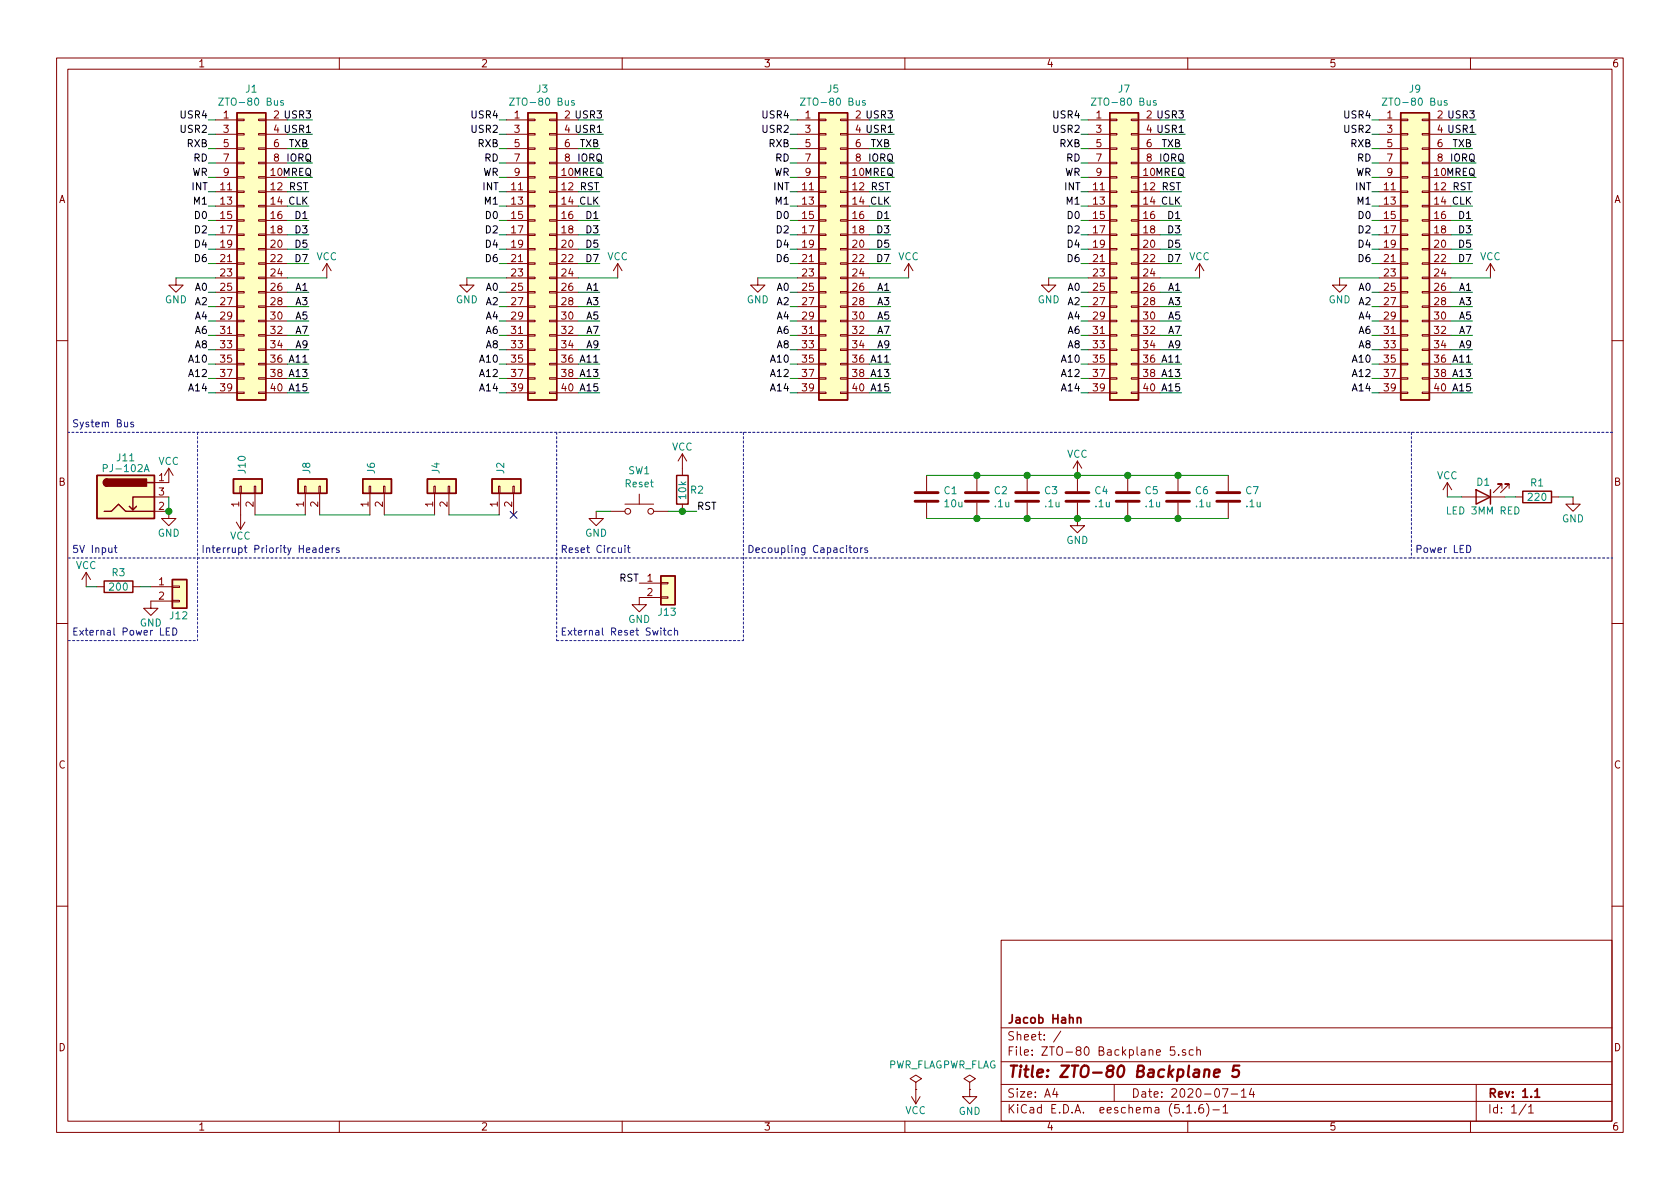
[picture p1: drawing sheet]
EESchema Schematic File Version 4
EELAYER 30 0
EELAYER END
$Descr A4 11693 8268
encoding utf-8
Sheet 1 1
Title "ZTO-80 Backplane 5"
Date "2020-07-14"
Rev "1.1"
Comp "Jacob Hahn"
Comment1 ""
Comment2 ""
Comment3 ""
Comment4 ""
$EndDescr
$Comp
L power:PWR_FLAG #FLG01
U 1 1
P 6375 7575
F 0 "#FLG01" H 6375 7650 50  0001 C CNN
F 1 "PWR_FLAG" H 6375 7748 50  0000 C CNN
F 2 "" H 6375 7575 50  0001 C CNN
F 3 "~" H 6375 7575 50  0001 C CNN
	1    6375 7575
	1    0    0    -1  
$EndComp
$Comp
L power:VCC #PWR04
U 1 1
P 6375 7575
F 0 "#PWR04" H 6375 7425 50  0001 C CNN
F 1 "VCC" H 6375 7725 50  0000 C CNN
F 2 "" H 6375 7575 50  0001 C CNN
F 3 "" H 6375 7575 50  0001 C CNN
	1    6375 7575
	-1   0    0    1   
$EndComp
$Comp
L Device:LED D1
U 1 1
P 10325 3450
F 0 "D1" H 10325 3350 50  0000 C CNN
F 1 "LED 3MM RED" H 10325 3550 50  0000 C CNN
F 2 "LED_THT:LED_D3.0mm" H 10325 3450 50  0001 C CNN
F 3 "~" H 10325 3450 50  0001 C CNN
	1    10325 3450
	-1   0    0    1   
$EndComp
$Comp
L power:VCC #PWR03
U 1 1
P 10075 3450
F 0 "#PWR03" H 10075 3300 50  0001 C CNN
F 1 "VCC" H 10075 3600 50  0000 C CNN
F 2 "" H 10075 3450 50  0001 C CNN
F 3 "" H 10075 3450 50  0001 C CNN
	1    10075 3450
	1    0    0    -1  
$EndComp
Wire Wire Line
	10075 3450 10175 3450
$Comp
L Device:R R1
U 1 1
P 10700 3450
F 0 "R1" V 10600 3450 50  0000 C CNN
F 1 "220" V 10700 3450 50  0000 C CNN
F 2 "Resistor_SMD:R_0805_2012Metric_Pad1.15x1.40mm_HandSolder" V 10630 3450 50  0001 C CNN
F 3 "~" H 10700 3450 50  0001 C CNN
	1    10700 3450
	0    1    1    0   
$EndComp
Wire Wire Line
	10475 3450 10550 3450
$Comp
L power:GND #PWR06
U 1 1
P 10950 3450
F 0 "#PWR06" H 10950 3200 50  0001 C CNN
F 1 "GND" H 10950 3300 50  0000 C CNN
F 2 "" H 10950 3450 50  0001 C CNN
F 3 "" H 10950 3450 50  0001 C CNN
	1    10950 3450
	1    0    0    -1  
$EndComp
Wire Wire Line
	10850 3450 10950 3450
Wire Notes Line
	9825 3000 9825 3875
Text Notes 9850 3850 0    50   ~ 0
Power LED
Text Notes 500  2975 0    50   ~ 0
System Bus
$Comp
L power:GND #PWR05
U 1 1
P 6750 7575
F 0 "#PWR05" H 6750 7325 50  0001 C CNN
F 1 "GND" H 6750 7425 50  0000 C CNN
F 2 "" H 6750 7575 50  0001 C CNN
F 3 "" H 6750 7575 50  0001 C CNN
	1    6750 7575
	1    0    0    -1  
$EndComp
$Comp
L power:PWR_FLAG #FLG02
U 1 1
P 6750 7575
F 0 "#FLG02" H 6750 7650 50  0001 C CNN
F 1 "PWR_FLAG" H 6750 7748 50  0000 C CNN
F 2 "" H 6750 7575 50  0001 C CNN
F 3 "~" H 6750 7575 50  0001 C CNN
	1    6750 7575
	1    0    0    -1  
$EndComp
Wire Notes Line
	11225 3000 475  3000
$Comp
L Connector_Generic:Conn_01x02 J2
U 1 1
P 3475 3375
F 0 "J2" H 3555 3367 50  0000 L CNN
F 1 "Conn_01x02" H 3555 3276 50  0001 L CNN
F 2 "Connector_PinSocket_2.54mm:PinSocket_2x01_P2.54mm_Vertical" H 3475 3375 50  0001 C CNN
F 3 "~" H 3475 3375 50  0001 C CNN
	1    3475 3375
	0    -1   -1   0   
$EndComp
Text Label 2175 925  2    50   ~ 0
USR1
Text Label 1450 825  2    50   ~ 0
USR4
Text Label 2175 825  2    50   ~ 0
USR3
Text Label 1450 925  2    50   ~ 0
USR2
Text Label 1450 1025 2    50   ~ 0
RXB
Text Label 2150 1025 2    50   ~ 0
TXB
Text Label 1450 1125 2    50   ~ 0
RD
Wire Wire Line
	2175 1125 2000 1125
Text Label 2175 1125 2    50   ~ 0
IORQ
Text Label 1450 1225 2    50   ~ 0
WR
Wire Wire Line
	2175 1225 2000 1225
Text Label 2175 1225 2    50   ~ 0
MREQ
Text Label 1450 1325 2    50   ~ 0
INT
Text Label 2150 1325 2    50   ~ 0
RST
Text Label 1450 1425 2    50   ~ 0
M1
Text Label 2150 1425 2    50   ~ 0
CLK
Text Label 2150 1725 2    50   ~ 0
D5
Text Label 1450 1525 2    50   ~ 0
D0
Text Label 2150 1825 2    50   ~ 0
D7
Text Label 1450 1825 2    50   ~ 0
D6
Text Label 1450 1725 2    50   ~ 0
D4
Text Label 2150 1625 2    50   ~ 0
D3
Text Label 1450 1625 2    50   ~ 0
D2
Text Label 2150 1525 2    50   ~ 0
D1
Wire Wire Line
	1500 1925 1225 1925
Wire Wire Line
	1500 825  1450 825 
Wire Wire Line
	1500 925  1450 925 
Wire Wire Line
	1500 1025 1450 1025
Wire Wire Line
	1500 1125 1450 1125
Wire Wire Line
	1500 1225 1450 1225
Wire Wire Line
	1500 1325 1450 1325
Wire Wire Line
	1500 1425 1450 1425
Wire Wire Line
	1500 1525 1450 1525
Wire Wire Line
	1500 1625 1450 1625
Wire Wire Line
	1500 1725 1450 1725
Wire Wire Line
	1500 1825 1450 1825
Wire Wire Line
	1500 2025 1450 2025
Wire Wire Line
	1500 2125 1450 2125
Wire Wire Line
	1500 2225 1450 2225
Wire Wire Line
	1500 2325 1450 2325
Wire Wire Line
	1500 2425 1450 2425
Wire Wire Line
	1500 2525 1450 2525
Wire Wire Line
	1500 2625 1450 2625
Wire Wire Line
	1500 2725 1450 2725
$Comp
L power:GND #PWR02
U 1 1
P 1225 1925
F 0 "#PWR02" H 1225 1675 50  0001 C CNN
F 1 "GND" H 1225 1775 50  0000 C CNN
F 2 "" H 1225 1925 50  0001 C CNN
F 3 "" H 1225 1925 50  0001 C CNN
	1    1225 1925
	1    0    0    -1  
$EndComp
Wire Wire Line
	2275 1925 2000 1925
$Comp
L power:VCC #PWR01
U 1 1
P 2275 1925
F 0 "#PWR01" H 2275 1775 50  0001 C CNN
F 1 "VCC" H 2275 2075 50  0000 C CNN
F 2 "" H 2275 1925 50  0001 C CNN
F 3 "" H 2275 1925 50  0001 C CNN
	1    2275 1925
	1    0    0    -1  
$EndComp
Text Label 2150 2725 2    50   ~ 0
A15
Text Label 1450 2725 2    50   ~ 0
A14
Text Label 2150 2625 2    50   ~ 0
A13
Text Label 1450 2625 2    50   ~ 0
A12
Text Label 2150 2525 2    50   ~ 0
A11
Text Label 1450 2525 2    50   ~ 0
A10
Text Label 2150 2425 2    50   ~ 0
A9
Text Label 1450 2425 2    50   ~ 0
A8
Text Label 2150 2325 2    50   ~ 0
A7
Text Label 1450 2325 2    50   ~ 0
A6
Text Label 2150 2225 2    50   ~ 0
A5
Text Label 1450 2225 2    50   ~ 0
A4
Text Label 2150 2125 2    50   ~ 0
A3
Text Label 1450 2125 2    50   ~ 0
A2
Text Label 2150 2025 2    50   ~ 0
A1
Text Label 1450 2025 2    50   ~ 0
A0
Wire Wire Line
	2000 1325 2150 1325
Wire Wire Line
	2000 1425 2150 1425
Wire Wire Line
	2000 1525 2150 1525
Wire Wire Line
	2000 1625 2150 1625
Wire Wire Line
	2000 1725 2150 1725
Wire Wire Line
	2000 1825 2150 1825
Wire Wire Line
	2000 2025 2150 2025
Wire Wire Line
	2000 2125 2150 2125
Wire Wire Line
	2000 2225 2150 2225
Wire Wire Line
	2000 2325 2150 2325
Wire Wire Line
	2000 2425 2150 2425
Wire Wire Line
	2000 2525 2150 2525
Wire Wire Line
	2000 2625 2150 2625
Wire Wire Line
	2000 2725 2150 2725
$Comp
L Connector_Generic:Conn_02x20_Odd_Even J1
U 1 1
P 1700 1725
F 0 "J1" H 1750 2842 50  0000 C CNN
F 1 "ZTO-80 Bus" H 1750 2751 50  0000 C CNN
F 2 "Connector_PinSocket_2.54mm:PinSocket_2x20_P2.54mm_Vertical" H 1700 1725 50  0001 C CNN
F 3 "~" H 1700 1725 50  0001 C CNN
	1    1700 1725
	1    0    0    -1  
$EndComp
Wire Wire Line
	2175 825  2000 825 
Wire Wire Line
	2175 925  2000 925 
Wire Wire Line
	2150 1025 2000 1025
$Comp
L Connector_Generic:Conn_01x02 J4
U 1 1
P 3025 3375
F 0 "J4" H 3105 3367 50  0000 L CNN
F 1 "Conn_01x02" H 3105 3276 50  0001 L CNN
F 2 "Connector_PinSocket_2.54mm:PinSocket_2x01_P2.54mm_Vertical" H 3025 3375 50  0001 C CNN
F 3 "~" H 3025 3375 50  0001 C CNN
	1    3025 3375
	0    -1   -1   0   
$EndComp
Text Label 4200 925  2    50   ~ 0
USR1
Text Label 3475 825  2    50   ~ 0
USR4
Text Label 4200 825  2    50   ~ 0
USR3
Text Label 3475 925  2    50   ~ 0
USR2
Text Label 3475 1025 2    50   ~ 0
RXB
Text Label 4175 1025 2    50   ~ 0
TXB
Text Label 3475 1125 2    50   ~ 0
RD
Wire Wire Line
	4200 1125 4025 1125
Text Label 4200 1125 2    50   ~ 0
IORQ
Text Label 3475 1225 2    50   ~ 0
WR
Wire Wire Line
	4200 1225 4025 1225
Text Label 4200 1225 2    50   ~ 0
MREQ
Text Label 3475 1325 2    50   ~ 0
INT
Text Label 4175 1325 2    50   ~ 0
RST
Text Label 3475 1425 2    50   ~ 0
M1
Text Label 4175 1425 2    50   ~ 0
CLK
Text Label 4175 1725 2    50   ~ 0
D5
Text Label 3475 1525 2    50   ~ 0
D0
Text Label 4175 1825 2    50   ~ 0
D7
Text Label 3475 1825 2    50   ~ 0
D6
Text Label 3475 1725 2    50   ~ 0
D4
Text Label 4175 1625 2    50   ~ 0
D3
Text Label 3475 1625 2    50   ~ 0
D2
Text Label 4175 1525 2    50   ~ 0
D1
Wire Wire Line
	3525 1925 3250 1925
Wire Wire Line
	3525 825  3475 825 
Wire Wire Line
	3525 925  3475 925 
Wire Wire Line
	3525 1025 3475 1025
Wire Wire Line
	3525 1125 3475 1125
Wire Wire Line
	3525 1225 3475 1225
Wire Wire Line
	3525 1325 3475 1325
Wire Wire Line
	3525 1425 3475 1425
Wire Wire Line
	3525 1525 3475 1525
Wire Wire Line
	3525 1625 3475 1625
Wire Wire Line
	3525 1725 3475 1725
Wire Wire Line
	3525 1825 3475 1825
Wire Wire Line
	3525 2025 3475 2025
Wire Wire Line
	3525 2125 3475 2125
Wire Wire Line
	3525 2225 3475 2225
Wire Wire Line
	3525 2325 3475 2325
Wire Wire Line
	3525 2425 3475 2425
Wire Wire Line
	3525 2525 3475 2525
Wire Wire Line
	3525 2625 3475 2625
Wire Wire Line
	3525 2725 3475 2725
$Comp
L power:GND #PWR0101
U 1 1
P 3250 1925
F 0 "#PWR0101" H 3250 1675 50  0001 C CNN
F 1 "GND" H 3250 1775 50  0000 C CNN
F 2 "" H 3250 1925 50  0001 C CNN
F 3 "" H 3250 1925 50  0001 C CNN
	1    3250 1925
	1    0    0    -1  
$EndComp
Wire Wire Line
	4300 1925 4025 1925
$Comp
L power:VCC #PWR0102
U 1 1
P 4300 1925
F 0 "#PWR0102" H 4300 1775 50  0001 C CNN
F 1 "VCC" H 4300 2075 50  0000 C CNN
F 2 "" H 4300 1925 50  0001 C CNN
F 3 "" H 4300 1925 50  0001 C CNN
	1    4300 1925
	1    0    0    -1  
$EndComp
Text Label 4175 2725 2    50   ~ 0
A15
Text Label 3475 2725 2    50   ~ 0
A14
Text Label 4175 2625 2    50   ~ 0
A13
Text Label 3475 2625 2    50   ~ 0
A12
Text Label 4175 2525 2    50   ~ 0
A11
Text Label 3475 2525 2    50   ~ 0
A10
Text Label 4175 2425 2    50   ~ 0
A9
Text Label 3475 2425 2    50   ~ 0
A8
Text Label 4175 2325 2    50   ~ 0
A7
Text Label 3475 2325 2    50   ~ 0
A6
Text Label 4175 2225 2    50   ~ 0
A5
Text Label 3475 2225 2    50   ~ 0
A4
Text Label 4175 2125 2    50   ~ 0
A3
Text Label 3475 2125 2    50   ~ 0
A2
Text Label 4175 2025 2    50   ~ 0
A1
Text Label 3475 2025 2    50   ~ 0
A0
Wire Wire Line
	4025 1325 4175 1325
Wire Wire Line
	4025 1425 4175 1425
Wire Wire Line
	4025 1525 4175 1525
Wire Wire Line
	4025 1625 4175 1625
Wire Wire Line
	4025 1725 4175 1725
Wire Wire Line
	4025 1825 4175 1825
Wire Wire Line
	4025 2025 4175 2025
Wire Wire Line
	4025 2125 4175 2125
Wire Wire Line
	4025 2225 4175 2225
Wire Wire Line
	4025 2325 4175 2325
Wire Wire Line
	4025 2425 4175 2425
Wire Wire Line
	4025 2525 4175 2525
Wire Wire Line
	4025 2625 4175 2625
Wire Wire Line
	4025 2725 4175 2725
$Comp
L Connector_Generic:Conn_02x20_Odd_Even J3
U 1 1
P 3725 1725
F 0 "J3" H 3775 2842 50  0000 C CNN
F 1 "ZTO-80 Bus" H 3775 2751 50  0000 C CNN
F 2 "Connector_PinSocket_2.54mm:PinSocket_2x20_P2.54mm_Vertical" H 3725 1725 50  0001 C CNN
F 3 "~" H 3725 1725 50  0001 C CNN
	1    3725 1725
	1    0    0    -1  
$EndComp
Wire Wire Line
	4200 825  4025 825 
Wire Wire Line
	4200 925  4025 925 
Wire Wire Line
	4175 1025 4025 1025
$Comp
L Connector_Generic:Conn_01x02 J6
U 1 1
P 2575 3375
F 0 "J6" H 2655 3367 50  0000 L CNN
F 1 "Conn_01x02" H 2655 3276 50  0001 L CNN
F 2 "Connector_PinSocket_2.54mm:PinSocket_2x01_P2.54mm_Vertical" H 2575 3375 50  0001 C CNN
F 3 "~" H 2575 3375 50  0001 C CNN
	1    2575 3375
	0    -1   -1   0   
$EndComp
$Comp
L Connector_Generic:Conn_01x02 J8
U 1 1
P 2125 3375
F 0 "J8" H 2205 3367 50  0000 L CNN
F 1 "Conn_01x02" H 2205 3276 50  0001 L CNN
F 2 "Connector_PinSocket_2.54mm:PinSocket_2x01_P2.54mm_Vertical" H 2125 3375 50  0001 C CNN
F 3 "~" H 2125 3375 50  0001 C CNN
	1    2125 3375
	0    -1   -1   0   
$EndComp
$Comp
L Connector_Generic:Conn_01x02 J10
U 1 1
P 1675 3375
F 0 "J10" H 1755 3367 50  0000 L CNN
F 1 "Conn_01x02" H 1755 3276 50  0001 L CNN
F 2 "Connector_PinSocket_2.54mm:PinSocket_2x01_P2.54mm_Vertical" H 1675 3375 50  0001 C CNN
F 3 "~" H 1675 3375 50  0001 C CNN
	1    1675 3375
	0    -1   -1   0   
$EndComp
$Comp
L Connector:Barrel_Jack_Switch J11
U 1 1
P 875 3450
F 0 "J11" H 875 3725 50  0000 C CNN
F 1 "PJ-102A" H 875 3650 50  0000 C CNN
F 2 "BarrelJack:BarrelJack_CUI_PJ-102A_Horizontal" H 925 3410 50  0001 C CNN
F 3 "https://www.cuidevices.com/product/resource/pj-102ah.pdf" H 925 3410 50  0001 C CNN
	1    875  3450
	1    0    0    -1  
$EndComp
$Comp
L power:GND #PWR0109
U 1 1
P 1175 3550
F 0 "#PWR0109" H 1175 3300 50  0001 C CNN
F 1 "GND" H 1175 3400 50  0000 C CNN
F 2 "" H 1175 3550 50  0001 C CNN
F 3 "" H 1175 3550 50  0001 C CNN
	1    1175 3550
	1    0    0    -1  
$EndComp
Wire Wire Line
	1175 3550 1175 3450
Connection ~ 1175 3550
$Comp
L power:VCC #PWR0110
U 1 1
P 1175 3350
F 0 "#PWR0110" H 1175 3200 50  0001 C CNN
F 1 "VCC" H 1175 3500 50  0000 C CNN
F 2 "" H 1175 3350 50  0001 C CNN
F 3 "" H 1175 3350 50  0001 C CNN
	1    1175 3350
	1    0    0    -1  
$EndComp
Text Notes 500  3850 0    50   ~ 0
5V Input
$Comp
L Connector_Generic:Conn_02x20_Odd_Even J5
U 1 1
P 5750 1725
F 0 "J5" H 5800 2842 50  0000 C CNN
F 1 "ZTO-80 Bus" H 5800 2751 50  0000 C CNN
F 2 "Connector_PinSocket_2.54mm:PinSocket_2x20_P2.54mm_Vertical" H 5750 1725 50  0001 C CNN
F 3 "~" H 5750 1725 50  0001 C CNN
	1    5750 1725
	1    0    0    -1  
$EndComp
Wire Wire Line
	6200 1025 6050 1025
Wire Wire Line
	6225 925  6050 925 
Wire Wire Line
	6225 825  6050 825 
Wire Wire Line
	6050 2725 6200 2725
Wire Wire Line
	6050 2625 6200 2625
Wire Wire Line
	6050 2525 6200 2525
Wire Wire Line
	6050 2425 6200 2425
Wire Wire Line
	6050 2325 6200 2325
Wire Wire Line
	6050 2225 6200 2225
Wire Wire Line
	6050 2125 6200 2125
Wire Wire Line
	6050 2025 6200 2025
Wire Wire Line
	6050 1825 6200 1825
Wire Wire Line
	6050 1725 6200 1725
Wire Wire Line
	6050 1625 6200 1625
Wire Wire Line
	6050 1525 6200 1525
Wire Wire Line
	6050 1425 6200 1425
Wire Wire Line
	6050 1325 6200 1325
Text Label 5500 2025 2    50   ~ 0
A0
Text Label 6200 2025 2    50   ~ 0
A1
Text Label 5500 2125 2    50   ~ 0
A2
Text Label 6200 2125 2    50   ~ 0
A3
Text Label 5500 2225 2    50   ~ 0
A4
Text Label 6200 2225 2    50   ~ 0
A5
Text Label 5500 2325 2    50   ~ 0
A6
Text Label 6200 2325 2    50   ~ 0
A7
Text Label 5500 2425 2    50   ~ 0
A8
Text Label 6200 2425 2    50   ~ 0
A9
Text Label 5500 2525 2    50   ~ 0
A10
Text Label 6200 2525 2    50   ~ 0
A11
Text Label 5500 2625 2    50   ~ 0
A12
Text Label 6200 2625 2    50   ~ 0
A13
Text Label 5500 2725 2    50   ~ 0
A14
Text Label 6200 2725 2    50   ~ 0
A15
$Comp
L power:VCC #PWR0104
U 1 1
P 6325 1925
F 0 "#PWR0104" H 6325 1775 50  0001 C CNN
F 1 "VCC" H 6325 2075 50  0000 C CNN
F 2 "" H 6325 1925 50  0001 C CNN
F 3 "" H 6325 1925 50  0001 C CNN
	1    6325 1925
	1    0    0    -1  
$EndComp
Wire Wire Line
	6325 1925 6050 1925
$Comp
L power:GND #PWR0103
U 1 1
P 5275 1925
F 0 "#PWR0103" H 5275 1675 50  0001 C CNN
F 1 "GND" H 5275 1775 50  0000 C CNN
F 2 "" H 5275 1925 50  0001 C CNN
F 3 "" H 5275 1925 50  0001 C CNN
	1    5275 1925
	1    0    0    -1  
$EndComp
Wire Wire Line
	5550 2725 5500 2725
Wire Wire Line
	5550 2625 5500 2625
Wire Wire Line
	5550 2525 5500 2525
Wire Wire Line
	5550 2425 5500 2425
Wire Wire Line
	5550 2325 5500 2325
Wire Wire Line
	5550 2225 5500 2225
Wire Wire Line
	5550 2125 5500 2125
Wire Wire Line
	5550 2025 5500 2025
Wire Wire Line
	5550 1825 5500 1825
Wire Wire Line
	5550 1725 5500 1725
Wire Wire Line
	5550 1625 5500 1625
Wire Wire Line
	5550 1525 5500 1525
Wire Wire Line
	5550 1425 5500 1425
Wire Wire Line
	5550 1325 5500 1325
Wire Wire Line
	5550 1225 5500 1225
Wire Wire Line
	5550 1125 5500 1125
Wire Wire Line
	5550 1025 5500 1025
Wire Wire Line
	5550 925  5500 925 
Wire Wire Line
	5550 825  5500 825 
Wire Wire Line
	5550 1925 5275 1925
Text Label 6200 1525 2    50   ~ 0
D1
Text Label 5500 1625 2    50   ~ 0
D2
Text Label 6200 1625 2    50   ~ 0
D3
Text Label 5500 1725 2    50   ~ 0
D4
Text Label 5500 1825 2    50   ~ 0
D6
Text Label 6200 1825 2    50   ~ 0
D7
Text Label 5500 1525 2    50   ~ 0
D0
Text Label 6200 1725 2    50   ~ 0
D5
Text Label 6200 1425 2    50   ~ 0
CLK
Text Label 5500 1425 2    50   ~ 0
M1
Text Label 6200 1325 2    50   ~ 0
RST
Text Label 5500 1325 2    50   ~ 0
INT
Text Label 6225 1225 2    50   ~ 0
MREQ
Wire Wire Line
	6225 1225 6050 1225
Text Label 5500 1225 2    50   ~ 0
WR
Text Label 6225 1125 2    50   ~ 0
IORQ
Wire Wire Line
	6225 1125 6050 1125
Text Label 5500 1125 2    50   ~ 0
RD
Text Label 6200 1025 2    50   ~ 0
TXB
Text Label 5500 1025 2    50   ~ 0
RXB
Text Label 5500 925  2    50   ~ 0
USR2
Text Label 6225 825  2    50   ~ 0
USR3
Text Label 5500 825  2    50   ~ 0
USR4
Text Label 6225 925  2    50   ~ 0
USR1
$Comp
L Connector_Generic:Conn_02x20_Odd_Even J7
U 1 1
P 7775 1725
F 0 "J7" H 7825 2842 50  0000 C CNN
F 1 "ZTO-80 Bus" H 7825 2751 50  0000 C CNN
F 2 "Connector_PinSocket_2.54mm:PinSocket_2x20_P2.54mm_Vertical" H 7775 1725 50  0001 C CNN
F 3 "~" H 7775 1725 50  0001 C CNN
	1    7775 1725
	1    0    0    -1  
$EndComp
Wire Wire Line
	8225 1025 8075 1025
Wire Wire Line
	8250 925  8075 925 
Wire Wire Line
	8250 825  8075 825 
Wire Wire Line
	8075 2725 8225 2725
Wire Wire Line
	8075 2625 8225 2625
Wire Wire Line
	8075 2525 8225 2525
Wire Wire Line
	8075 2425 8225 2425
Wire Wire Line
	8075 2325 8225 2325
Wire Wire Line
	8075 2225 8225 2225
Wire Wire Line
	8075 2125 8225 2125
Wire Wire Line
	8075 2025 8225 2025
Wire Wire Line
	8075 1825 8225 1825
Wire Wire Line
	8075 1725 8225 1725
Wire Wire Line
	8075 1625 8225 1625
Wire Wire Line
	8075 1525 8225 1525
Wire Wire Line
	8075 1425 8225 1425
Wire Wire Line
	8075 1325 8225 1325
Text Label 7525 2025 2    50   ~ 0
A0
Text Label 8225 2025 2    50   ~ 0
A1
Text Label 7525 2125 2    50   ~ 0
A2
Text Label 8225 2125 2    50   ~ 0
A3
Text Label 7525 2225 2    50   ~ 0
A4
Text Label 8225 2225 2    50   ~ 0
A5
Text Label 7525 2325 2    50   ~ 0
A6
Text Label 8225 2325 2    50   ~ 0
A7
Text Label 7525 2425 2    50   ~ 0
A8
Text Label 8225 2425 2    50   ~ 0
A9
Text Label 7525 2525 2    50   ~ 0
A10
Text Label 8225 2525 2    50   ~ 0
A11
Text Label 7525 2625 2    50   ~ 0
A12
Text Label 8225 2625 2    50   ~ 0
A13
Text Label 7525 2725 2    50   ~ 0
A14
Text Label 8225 2725 2    50   ~ 0
A15
$Comp
L power:VCC #PWR0106
U 1 1
P 8350 1925
F 0 "#PWR0106" H 8350 1775 50  0001 C CNN
F 1 "VCC" H 8350 2075 50  0000 C CNN
F 2 "" H 8350 1925 50  0001 C CNN
F 3 "" H 8350 1925 50  0001 C CNN
	1    8350 1925
	1    0    0    -1  
$EndComp
Wire Wire Line
	8350 1925 8075 1925
$Comp
L power:GND #PWR0105
U 1 1
P 7300 1925
F 0 "#PWR0105" H 7300 1675 50  0001 C CNN
F 1 "GND" H 7300 1775 50  0000 C CNN
F 2 "" H 7300 1925 50  0001 C CNN
F 3 "" H 7300 1925 50  0001 C CNN
	1    7300 1925
	1    0    0    -1  
$EndComp
Wire Wire Line
	7575 2725 7525 2725
Wire Wire Line
	7575 2625 7525 2625
Wire Wire Line
	7575 2525 7525 2525
Wire Wire Line
	7575 2425 7525 2425
Wire Wire Line
	7575 2325 7525 2325
Wire Wire Line
	7575 2225 7525 2225
Wire Wire Line
	7575 2125 7525 2125
Wire Wire Line
	7575 2025 7525 2025
Wire Wire Line
	7575 1825 7525 1825
Wire Wire Line
	7575 1725 7525 1725
Wire Wire Line
	7575 1625 7525 1625
Wire Wire Line
	7575 1525 7525 1525
Wire Wire Line
	7575 1425 7525 1425
Wire Wire Line
	7575 1325 7525 1325
Wire Wire Line
	7575 1225 7525 1225
Wire Wire Line
	7575 1125 7525 1125
Wire Wire Line
	7575 1025 7525 1025
Wire Wire Line
	7575 925  7525 925 
Wire Wire Line
	7575 825  7525 825 
Wire Wire Line
	7575 1925 7300 1925
Text Label 8225 1525 2    50   ~ 0
D1
Text Label 7525 1625 2    50   ~ 0
D2
Text Label 8225 1625 2    50   ~ 0
D3
Text Label 7525 1725 2    50   ~ 0
D4
Text Label 7525 1825 2    50   ~ 0
D6
Text Label 8225 1825 2    50   ~ 0
D7
Text Label 7525 1525 2    50   ~ 0
D0
Text Label 8225 1725 2    50   ~ 0
D5
Text Label 8225 1425 2    50   ~ 0
CLK
Text Label 7525 1425 2    50   ~ 0
M1
Text Label 8225 1325 2    50   ~ 0
RST
Text Label 7525 1325 2    50   ~ 0
INT
Text Label 8250 1225 2    50   ~ 0
MREQ
Wire Wire Line
	8250 1225 8075 1225
Text Label 7525 1225 2    50   ~ 0
WR
Text Label 8250 1125 2    50   ~ 0
IORQ
Wire Wire Line
	8250 1125 8075 1125
Text Label 7525 1125 2    50   ~ 0
RD
Text Label 8225 1025 2    50   ~ 0
TXB
Text Label 7525 1025 2    50   ~ 0
RXB
Text Label 7525 925  2    50   ~ 0
USR2
Text Label 8250 825  2    50   ~ 0
USR3
Text Label 7525 825  2    50   ~ 0
USR4
Text Label 8250 925  2    50   ~ 0
USR1
$Comp
L Connector_Generic:Conn_02x20_Odd_Even J9
U 1 1
P 9800 1725
F 0 "J9" H 9850 2842 50  0000 C CNN
F 1 "ZTO-80 Bus" H 9850 2751 50  0000 C CNN
F 2 "Connector_PinSocket_2.54mm:PinSocket_2x20_P2.54mm_Vertical" H 9800 1725 50  0001 C CNN
F 3 "~" H 9800 1725 50  0001 C CNN
	1    9800 1725
	1    0    0    -1  
$EndComp
Wire Wire Line
	10250 1025 10100 1025
Wire Wire Line
	10275 925  10100 925 
Wire Wire Line
	10275 825  10100 825 
Wire Wire Line
	10100 2725 10250 2725
Wire Wire Line
	10100 2625 10250 2625
Wire Wire Line
	10100 2525 10250 2525
Wire Wire Line
	10100 2425 10250 2425
Wire Wire Line
	10100 2325 10250 2325
Wire Wire Line
	10100 2225 10250 2225
Wire Wire Line
	10100 2125 10250 2125
Wire Wire Line
	10100 2025 10250 2025
Wire Wire Line
	10100 1825 10250 1825
Wire Wire Line
	10100 1725 10250 1725
Wire Wire Line
	10100 1625 10250 1625
Wire Wire Line
	10100 1525 10250 1525
Wire Wire Line
	10100 1425 10250 1425
Wire Wire Line
	10100 1325 10250 1325
Text Label 9550 2025 2    50   ~ 0
A0
Text Label 10250 2025 2    50   ~ 0
A1
Text Label 9550 2125 2    50   ~ 0
A2
Text Label 10250 2125 2    50   ~ 0
A3
Text Label 9550 2225 2    50   ~ 0
A4
Text Label 10250 2225 2    50   ~ 0
A5
Text Label 9550 2325 2    50   ~ 0
A6
Text Label 10250 2325 2    50   ~ 0
A7
Text Label 9550 2425 2    50   ~ 0
A8
Text Label 10250 2425 2    50   ~ 0
A9
Text Label 9550 2525 2    50   ~ 0
A10
Text Label 10250 2525 2    50   ~ 0
A11
Text Label 9550 2625 2    50   ~ 0
A12
Text Label 10250 2625 2    50   ~ 0
A13
Text Label 9550 2725 2    50   ~ 0
A14
Text Label 10250 2725 2    50   ~ 0
A15
$Comp
L power:VCC #PWR0108
U 1 1
P 10375 1925
F 0 "#PWR0108" H 10375 1775 50  0001 C CNN
F 1 "VCC" H 10375 2075 50  0000 C CNN
F 2 "" H 10375 1925 50  0001 C CNN
F 3 "" H 10375 1925 50  0001 C CNN
	1    10375 1925
	1    0    0    -1  
$EndComp
Wire Wire Line
	10375 1925 10100 1925
$Comp
L power:GND #PWR0107
U 1 1
P 9325 1925
F 0 "#PWR0107" H 9325 1675 50  0001 C CNN
F 1 "GND" H 9325 1775 50  0000 C CNN
F 2 "" H 9325 1925 50  0001 C CNN
F 3 "" H 9325 1925 50  0001 C CNN
	1    9325 1925
	1    0    0    -1  
$EndComp
Wire Wire Line
	9600 2725 9550 2725
Wire Wire Line
	9600 2625 9550 2625
Wire Wire Line
	9600 2525 9550 2525
Wire Wire Line
	9600 2425 9550 2425
Wire Wire Line
	9600 2325 9550 2325
Wire Wire Line
	9600 2225 9550 2225
Wire Wire Line
	9600 2125 9550 2125
Wire Wire Line
	9600 2025 9550 2025
Wire Wire Line
	9600 1825 9550 1825
Wire Wire Line
	9600 1725 9550 1725
Wire Wire Line
	9600 1625 9550 1625
Wire Wire Line
	9600 1525 9550 1525
Wire Wire Line
	9600 1425 9550 1425
Wire Wire Line
	9600 1325 9550 1325
Wire Wire Line
	9600 1225 9550 1225
Wire Wire Line
	9600 1125 9550 1125
Wire Wire Line
	9600 1025 9550 1025
Wire Wire Line
	9600 925  9550 925 
Wire Wire Line
	9600 825  9550 825 
Wire Wire Line
	9600 1925 9325 1925
Text Label 10250 1525 2    50   ~ 0
D1
Text Label 9550 1625 2    50   ~ 0
D2
Text Label 10250 1625 2    50   ~ 0
D3
Text Label 9550 1725 2    50   ~ 0
D4
Text Label 9550 1825 2    50   ~ 0
D6
Text Label 10250 1825 2    50   ~ 0
D7
Text Label 9550 1525 2    50   ~ 0
D0
Text Label 10250 1725 2    50   ~ 0
D5
Text Label 10250 1425 2    50   ~ 0
CLK
Text Label 9550 1425 2    50   ~ 0
M1
Text Label 10250 1325 2    50   ~ 0
RST
Text Label 9550 1325 2    50   ~ 0
INT
Text Label 10275 1225 2    50   ~ 0
MREQ
Wire Wire Line
	10275 1225 10100 1225
Text Label 9550 1225 2    50   ~ 0
WR
Text Label 10275 1125 2    50   ~ 0
IORQ
Wire Wire Line
	10275 1125 10100 1125
Text Label 9550 1125 2    50   ~ 0
RD
Text Label 10250 1025 2    50   ~ 0
TXB
Text Label 9550 1025 2    50   ~ 0
RXB
Text Label 9550 925  2    50   ~ 0
USR2
Text Label 10275 825  2    50   ~ 0
USR3
Text Label 9550 825  2    50   ~ 0
USR4
Text Label 10275 925  2    50   ~ 0
USR1
$Comp
L power:VCC #PWR0111
U 1 1
P 1675 3575
F 0 "#PWR0111" H 1675 3425 50  0001 C CNN
F 1 "VCC" H 1675 3725 50  0000 C CNN
F 2 "" H 1675 3575 50  0001 C CNN
F 3 "" H 1675 3575 50  0001 C CNN
	1    1675 3575
	-1   0    0    1   
$EndComp
Wire Wire Line
	1775 3575 2125 3575
Wire Wire Line
	2225 3575 2575 3575
Wire Wire Line
	2675 3575 3025 3575
Wire Wire Line
	3125 3575 3475 3575
NoConn ~ 3575 3575
Text Notes 1400 3850 0    50   ~ 0
Interrupt Priority Headers
Text Notes 3900 3850 0    50   ~ 0
Reset Circuit
Wire Notes Line
	475  3875 11225 3875
$Comp
L Device:C C1
U 1 1
P 6450 3450
F 0 "C1" H 6565 3496 50  0000 L CNN
F 1 "10u" H 6565 3405 50  0000 L CNN
F 2 "Capacitor_SMD:C_0805_2012Metric_Pad1.15x1.40mm_HandSolder" H 6488 3300 50  0001 C CNN
F 3 "~" H 6450 3450 50  0001 C CNN
	1    6450 3450
	1    0    0    -1  
$EndComp
$Comp
L Device:C C7
U 1 1
P 8550 3450
F 0 "C7" H 8665 3496 50  0000 L CNN
F 1 ".1u" H 8665 3405 50  0000 L CNN
F 2 "Capacitor_SMD:C_0805_2012Metric_Pad1.15x1.40mm_HandSolder" H 8588 3300 50  0001 C CNN
F 3 "~" H 8550 3450 50  0001 C CNN
	1    8550 3450
	1    0    0    -1  
$EndComp
$Comp
L power:GND #PWR0112
U 1 1
P 7500 3600
F 0 "#PWR0112" H 7500 3350 50  0001 C CNN
F 1 "GND" H 7500 3450 50  0000 C CNN
F 2 "" H 7500 3600 50  0001 C CNN
F 3 "" H 7500 3600 50  0001 C CNN
	1    7500 3600
	1    0    0    -1  
$EndComp
$Comp
L power:VCC #PWR0113
U 1 1
P 7500 3300
F 0 "#PWR0113" H 7500 3150 50  0001 C CNN
F 1 "VCC" H 7500 3450 50  0000 C CNN
F 2 "" H 7500 3300 50  0001 C CNN
F 3 "" H 7500 3300 50  0001 C CNN
	1    7500 3300
	1    0    0    -1  
$EndComp
$Comp
L Device:C C6
U 1 1
P 8200 3450
F 0 "C6" H 8315 3496 50  0000 L CNN
F 1 ".1u" H 8315 3405 50  0000 L CNN
F 2 "Capacitor_SMD:C_0805_2012Metric_Pad1.15x1.40mm_HandSolder" H 8238 3300 50  0001 C CNN
F 3 "~" H 8200 3450 50  0001 C CNN
	1    8200 3450
	1    0    0    -1  
$EndComp
$Comp
L Device:C C5
U 1 1
P 7850 3450
F 0 "C5" H 7965 3496 50  0000 L CNN
F 1 ".1u" H 7965 3405 50  0000 L CNN
F 2 "Capacitor_SMD:C_0805_2012Metric_Pad1.15x1.40mm_HandSolder" H 7888 3300 50  0001 C CNN
F 3 "~" H 7850 3450 50  0001 C CNN
	1    7850 3450
	1    0    0    -1  
$EndComp
$Comp
L Device:C C4
U 1 1
P 7500 3450
F 0 "C4" H 7615 3496 50  0000 L CNN
F 1 ".1u" H 7615 3405 50  0000 L CNN
F 2 "Capacitor_SMD:C_0805_2012Metric_Pad1.15x1.40mm_HandSolder" H 7538 3300 50  0001 C CNN
F 3 "~" H 7500 3450 50  0001 C CNN
	1    7500 3450
	1    0    0    -1  
$EndComp
$Comp
L Device:C C3
U 1 1
P 7150 3450
F 0 "C3" H 7265 3496 50  0000 L CNN
F 1 ".1u" H 7265 3405 50  0000 L CNN
F 2 "Capacitor_SMD:C_0805_2012Metric_Pad1.15x1.40mm_HandSolder" H 7188 3300 50  0001 C CNN
F 3 "~" H 7150 3450 50  0001 C CNN
	1    7150 3450
	1    0    0    -1  
$EndComp
$Comp
L power:VCC #PWR0114
U 1 1
P 4750 3250
F 0 "#PWR0114" H 4750 3100 50  0001 C CNN
F 1 "VCC" H 4750 3400 50  0000 C CNN
F 2 "" H 4750 3250 50  0001 C CNN
F 3 "" H 4750 3250 50  0001 C CNN
	1    4750 3250
	1    0    0    -1  
$EndComp
Connection ~ 4750 3550
Wire Wire Line
	4650 3550 4750 3550
Wire Wire Line
	4750 3550 4850 3550
Text Label 4850 3550 0    50   ~ 0
RST
$Comp
L Device:R R2
U 1 1
P 4750 3400
F 0 "R2" H 4800 3400 50  0000 L CNN
F 1 "10k" V 4750 3325 50  0000 L CNN
F 2 "Resistor_SMD:R_0805_2012Metric_Pad1.15x1.40mm_HandSolder" V 4680 3400 50  0001 C CNN
F 3 "~" H 4750 3400 50  0001 C CNN
	1    4750 3400
	1    0    0    -1  
$EndComp
Wire Wire Line
	4150 3550 4250 3550
$Comp
L power:GND #PWR0115
U 1 1
P 4150 3550
F 0 "#PWR0115" H 4150 3300 50  0001 C CNN
F 1 "GND" H 4150 3400 50  0000 C CNN
F 2 "" H 4150 3550 50  0001 C CNN
F 3 "" H 4150 3550 50  0001 C CNN
	1    4150 3550
	1    0    0    -1  
$EndComp
$Comp
L Switch:SW_Push SW1
U 1 1
P 4450 3550
F 0 "SW1" H 4450 3835 50  0000 C CNN
F 1 "Reset" H 4450 3744 50  0000 C CNN
F 2 "Button_Switch_THT:SW_PUSH_6mm" H 4450 3750 50  0001 C CNN
F 3 "~" H 4450 3750 50  0001 C CNN
	1    4450 3550
	1    0    0    -1  
$EndComp
Text Notes 5200 3850 0    50   ~ 0
Decoupling Capacitors
$Comp
L Device:C C2
U 1 1
P 6800 3450
F 0 "C2" H 6915 3496 50  0000 L CNN
F 1 ".1u" H 6915 3405 50  0000 L CNN
F 2 "Capacitor_SMD:C_0805_2012Metric_Pad1.15x1.40mm_HandSolder" H 6838 3300 50  0001 C CNN
F 3 "~" H 6800 3450 50  0001 C CNN
	1    6800 3450
	1    0    0    -1  
$EndComp
Wire Wire Line
	6450 3300 6800 3300
Connection ~ 6800 3300
Wire Wire Line
	6800 3300 7150 3300
Connection ~ 7150 3300
Wire Wire Line
	7150 3300 7500 3300
Connection ~ 7500 3300
Wire Wire Line
	7500 3300 7850 3300
Connection ~ 7850 3300
Wire Wire Line
	7850 3300 8200 3300
Connection ~ 8200 3300
Wire Wire Line
	8200 3300 8550 3300
Wire Wire Line
	8550 3600 8200 3600
Connection ~ 6800 3600
Wire Wire Line
	6800 3600 6450 3600
Connection ~ 7150 3600
Wire Wire Line
	7150 3600 6800 3600
Connection ~ 7500 3600
Wire Wire Line
	7500 3600 7150 3600
Connection ~ 7850 3600
Wire Wire Line
	7850 3600 7500 3600
Connection ~ 8200 3600
Wire Wire Line
	8200 3600 7850 3600
$Comp
L Connector_Generic:Conn_01x02 J12
U 1 1
P 1250 4075
F 0 "J12" H 1175 3875 50  0000 L CNN
F 1 "Conn_01x02" H 1330 3976 50  0001 L CNN
F 2 "Connector_PinHeader_2.54mm:PinHeader_1x02_P2.54mm_Vertical" H 1250 4075 50  0001 C CNN
F 3 "~" H 1250 4075 50  0001 C CNN
	1    1250 4075
	1    0    0    -1  
$EndComp
$Comp
L power:VCC #PWR07
U 1 1
P 600 4075
F 0 "#PWR07" H 600 3925 50  0001 C CNN
F 1 "VCC" H 600 4225 50  0000 C CNN
F 2 "" H 600 4075 50  0001 C CNN
F 3 "" H 600 4075 50  0001 C CNN
	1    600  4075
	1    0    0    -1  
$EndComp
$Comp
L power:GND #PWR08
U 1 1
P 1050 4175
F 0 "#PWR08" H 1050 3925 50  0001 C CNN
F 1 "GND" H 1050 4025 50  0000 C CNN
F 2 "" H 1050 4175 50  0001 C CNN
F 3 "" H 1050 4175 50  0001 C CNN
	1    1050 4175
	1    0    0    -1  
$EndComp
$Comp
L Connector_Generic:Conn_01x02 J13
U 1 1
P 4650 4050
F 0 "J13" H 4575 3850 50  0000 L CNN
F 1 "Conn_01x02" H 4730 3951 50  0001 L CNN
F 2 "Connector_PinHeader_2.54mm:PinHeader_1x02_P2.54mm_Vertical" H 4650 4050 50  0001 C CNN
F 3 "~" H 4650 4050 50  0001 C CNN
	1    4650 4050
	1    0    0    -1  
$EndComp
Text Label 4450 4050 2    50   ~ 0
RST
$Comp
L power:GND #PWR09
U 1 1
P 4450 4150
F 0 "#PWR09" H 4450 3900 50  0001 C CNN
F 1 "GND" H 4450 4000 50  0000 C CNN
F 2 "" H 4450 4150 50  0001 C CNN
F 3 "" H 4450 4150 50  0001 C CNN
	1    4450 4150
	1    0    0    -1  
$EndComp
Wire Notes Line
	475  4450 1375 4450
Wire Notes Line
	1375 3000 1375 4450
$Comp
L Device:R R3
U 1 1
P 825 4075
F 0 "R3" V 725 4075 50  0000 C CNN
F 1 "200" V 825 4075 50  0000 C CNN
F 2 "Resistor_SMD:R_0805_2012Metric_Pad1.15x1.40mm_HandSolder" V 755 4075 50  0001 C CNN
F 3 "~" H 825 4075 50  0001 C CNN
	1    825  4075
	0    1    1    0   
$EndComp
Wire Wire Line
	600  4075 675  4075
Wire Wire Line
	975  4075 1050 4075
Text Notes 500  4425 0    50   ~ 0
External Power LED
Wire Notes Line
	3875 4450 5175 4450
Wire Notes Line
	5175 3000 5175 4450
Wire Notes Line
	3875 3000 3875 4450
Text Notes 3900 4425 0    50   ~ 0
External Reset Switch
$EndSCHEMATC
